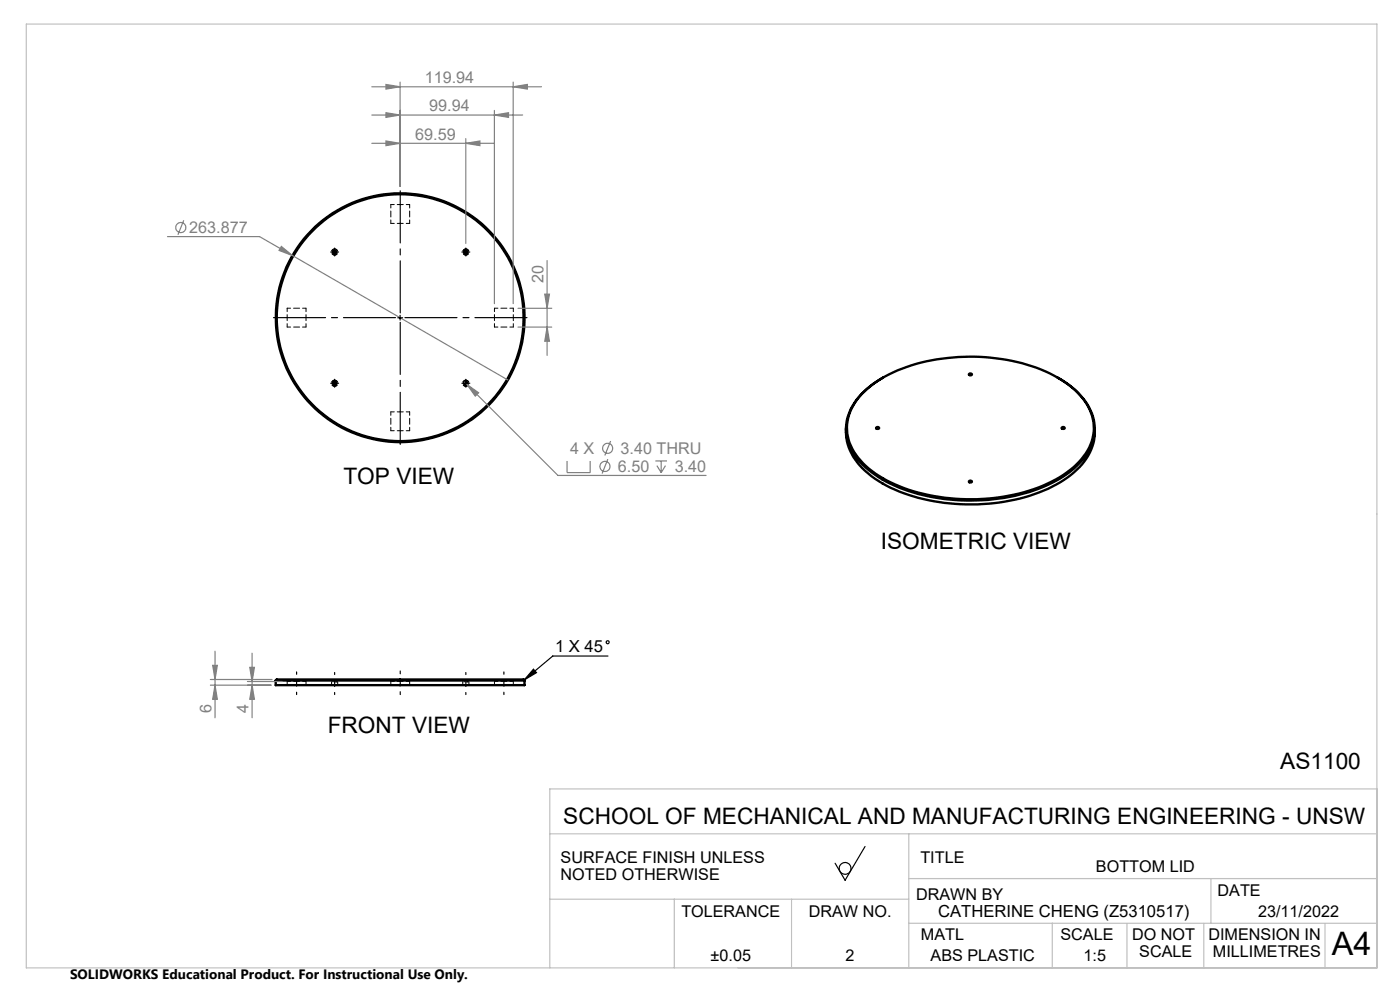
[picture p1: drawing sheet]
<svg xmlns="http://www.w3.org/2000/svg" width="297mm" height="210mm" viewBox="0 0 297 210" stroke-linecap="round" stroke-linejoin="round" font-family="sans-serif">
<g fill="none" stroke="#000" stroke-width=".5">
<path d="M205.6 79.3a.29 .29 0 0 1 .3-.1 .29 .29 0 0 1 .2 .3l-.4 .1zM179.5 90.9a11.9 11.9 0 0 0 5.4 10.1 34.8 34.8 0 0 0 18.9 6 38.7 38.7 0 0 0 21.1-4.7 14 14 0 0 0 7.2-9l.1-2.4M182.8 83.6a28.7 28.7 0 0 1 17-7.5 40.7 40.7 0 0 1 23.8 3.5 15.6 15.6 0 0 1 8.1 8.7 9.9 9.9 0 0 1-2.8 9.7 29 29 0 0 1-17 7.5 41.5 41.5 0 0 1-23.7-3.6 15.5 15.5 0 0 1-8.2-8.6 9.9 9.9 0 0 1 2.8-9.7zM185.9 90.7l.4-.1 .2 .1a.31 .31 0 0 1-.3 .3 .31 .31 0 0 1-.3-.3zM187.3 80.1a14.9 14.9 0 0 0-7.6 8.7 10.5 10.5 0 0 0 3.9 10.3 30.8 30.8 0 0 0 16.7 6.8 40.2 40.2 0 0 0 24.6-4.4 14.2 14.2 0 0 0 7.2-9 10.3 10.3 0 0 0-3.3-9.1l-2-1.7-2.4-1.6M225.2 90.7a.3 .3 0 0 1 .4-.2 .3 .3 0 0 1 .2 .4h-.5zM205.6 102.1a.29 .29 0 0 1 .3-.2 .29 .29 0 0 1 .2 .4h-.5zM58.5 144.3v1h52.8v-1M58.5 144.3h52.8M58.5 144.3a2.77 2.77 0 0 1 2-.2h49.5a1.25 1.25 0 0 1 1.3 .2"/>
<circle cx="71" cy="53.5" r=".35"/>
<circle cx="98.8" cy="53.5" r=".35"/>
<circle cx="84.9" cy="67.4" r="26.4"/>
<circle cx="84.9" cy="67.4" r="26.2"/>
<circle cx="71" cy="81.3" r=".35"/>
<circle cx="98.8" cy="81.3" r=".35"/>
</g>
<g fill="none" stroke="#000" stroke-width=".21" stroke-dasharray="1.3 .6" stroke-dashoffset=".5">
<path d="M71 52.8a.65 .65 0 0 1 .6 .9 .65 .65 0 0 1-1.1 .2 .65 .65 0 0 1 .3-1.1h.2M82.9 47.4v-4M82.9 43.4h4M86.9 43.4v4M86.9 47.4h-4M98.8 52.8a.65 .65 0 0 1 .6 .9 .65 .65 0 0 1-1.1 .2 .65 .65 0 0 1 .3-1.1h.2M60.9 65.4h4M60.9 69.4v-4M64.9 65.4v4M64.9 69.4h-4M104.9 69.4v-4M104.9 65.4h4"/>
<path d="M108.9 65.4v4M108.9 69.4h-4M71 80.6a.65 .65 0 0 1 .6 1 .65 .65 0 0 1-1.1 .1 .65 .65 0 0 1 .3-1l.2-.1M82.9 87.4h4M82.9 91.4v-4M86.9 87.4v4M86.9 91.4h-4M98.8 80.6a.65 .65 0 0 1 .6 1 .65 .65 0 0 1-1.1 .1 .65 .65 0 0 1 .3-1l.2-.1M64.9 144.5h-4M86.9 144.5h-4M108.9 144.5h-4"/>
</g>
<path d="M60.9 144.5v.8M64.9 144.5v.8M82.9 144.5v.8M86.9 144.5v.8M104.9 144.5v.8M108.9 144.5v.8" fill="none" stroke="#000" stroke-width=".21" stroke-dasharray="1.3 .6" stroke-dashoffset=".4"/>
<path d="M71.6 145.3h-1.3M71.6 144.7h-1.3M99.5 145.3h-1.3M99.5 144.7h-1.3" fill="none" stroke="#000" stroke-width=".21" stroke-dasharray="1.3 .6" stroke-dashoffset=".7"/>
<path d="M70.3 145.3h.1M70.6 144.1v.6M71.3 144.7v-.6M71.6 145.3h.1M98.2 145.3h.1M98.5 144.1v.6M99.2 144.7v-.6M99.5 145.3h.1" fill="none" stroke="#000" stroke-width=".21" stroke-dasharray="1.3 .6"/>
<path d="M70.3 144.7v.6M71.6 145.3v-.6M98.2 144.7v.6M99.5 145.3v-.6" fill="none" stroke="#000" stroke-width=".21" stroke-dasharray="1.3 .6" stroke-dashoffset=".3"/>
<g fill="none" stroke="#000" stroke-width=".25">
<path d="M70.5 53.5h1M71 53v1M98.3 53.5h1M98.8 53v1M84.4 67.4h1M84.9 66.9v1M70.5 81.3h1M71 80.8v1M98.3 81.3h1M98.8 80.8v1M129 139.2h-11.7l-6.1 5M113.2 141.9l.6 .8-2.6 1.5z"/>
<path d="M183.5 179.6l-4.2 7.1-2.1-3.6"/>
<circle cx="128.9" cy="136.2" r=".32"/>
<circle cx="179.3" cy="184.2" r="1.26"/>
</g>
<g fill="none" stroke="#808080" stroke-width=".25">
<path d="M78.9 18.4h36M81.9 17.9l3 .5-3 .5zM84.9 17.4v22.1M108.9 18.4l3-.5v1zM108.9 17.4v47M78.9 24.4h32M78.9 30.4h25.9M81.9 23.9l3 .5-3 .5zM81.9 29.9l3 .5-3 .5zM98.8 30.4l3-.5v1zM98.8 29.4v22.2M104.9 24.4l3-.5v1z"/>
<path d="M104.9 23.4v41M35.5 50.2h19.6l52.6 30.4M39 46.7l-1.3 3.1M59.7 52.3l2.4 1.9-2.9-1.1zM116.1 55.3v20.1M109.9 65.4h7.2M109.9 69.4h7.2M115.6 62.4h1l-.5 3zM116.1 69.4l.5 3h-1zM98.6 81.1l19.8 19.8h31.4M99.1 81.6l2.4 1.7-.7 .7zM120.3 97.8v2.5h4.9v-2.5"/>
<path d="M128.9 97.4l-1.2 3.1M129.5 93.5l-1.2 3.1M139 97.8h2.5M139.3 98.8l1 1.5M140.3 97.8v2.5M141.2 98.8l-.9 1.5M45.6 138.1v14.2M53.5 138.6v13.7M44.6 145.3h12.9M44.6 144.1h13.1M45.1 141.1h1l-.5 3zM45.6 145.3l.5 3h-1z"/>
<path d="M52.5 144.6h7.4M53 141.6h1l-.5 3zM53.5 145.3l.5 3h-1z"/>
<circle cx="38.4" cy="48.2" r="1.08"/>
<circle cx="128.3" cy="99" r="1.07"/>
<circle cx="128.9" cy="95.1" r="1.08"/>
</g>
<path d="M70.9 53.7a.3 .3 0 0 0 .4-.2 .3 .3 0 0 0-.3-.3 .3 .3 0 0 0-.3 .3M98.7 53.7a.3 .3 0 0 0 .4-.2 .3 .3 0 0 0-.3-.3 .3 .3 0 0 0-.3 .3M70.9 81.6a.3 .3 0 0 0 .4-.3 .3 .3 0 0 0-.3-.3 .3 .3 0 0 0-.3 .4M98.7 81.6a.3 .3 0 0 0 .4-.3 .3 .3 0 0 0-.3-.3 .3 .3 0 0 0-.3 .4" fill="none" stroke="#000" stroke-width=".25" stroke-dasharray="1.3 .6" stroke-dashoffset=".8" stroke-linecap="butt"/>
<path d="M84.9 147.3v-5" fill="none" stroke="#000" stroke-width=".25" stroke-dasharray="15.2 1.3 1.3 1.3" stroke-dashoffset="14.6"/>
<path d="M62.9 142.5v4.8M106.9 142.5v4.8" fill="none" stroke="#000" stroke-width=".25" stroke-dasharray="15.2 1.3 1.3 1.3" stroke-dashoffset="14.7"/>
<path d="M71 147.3v-4.6M98.8 147.3v-4.6" fill="none" stroke="#000" stroke-width=".25" stroke-dasharray="15.2 1.3 1.3 1.3" stroke-dashoffset="14.8"/>
<g fill="none" stroke="#c0c0c0" stroke-width=".25">
<path d="M5.6 5.1h286.5v200.2h-286.5zM116.6 176.9h175.5M192.8 176.9v28.4M292.1 167.3h-175.5v38M116.6 190.7h76.2M143.1 190.7v14.6M167.9 190.7v14.6M192.8 186.4h99.3M192.8 195.9h99.3M223.2 195.8v9.5M239.1 195.9v9.4M255.4 195.9v9.4"/>
<path d="M256.9 186.4v9.5M281.1 195.9v9.4"/>
</g>
<path d="M83.9 67.4h-25.9M84.9 66.4v-25.9M84.9 68.4v25.9M85.9 67.4h25.9" fill="none" stroke="#000" stroke-width=".25" stroke-dasharray="15.2 1.3 1.3 1.3" stroke-dashoffset="4.2"/>
<g fill="none" stroke="#000" stroke-width=".25" stroke-dasharray="15.2 1.3 1.3 1.3">
<path d="M70.5 53.5h-.4M71 53v-.4M71 54v.3M71.5 53.5h.3M98.3 53.5h-.3M98.8 53v-.4M98.8 54v.3M99.3 53.5h.4M70.5 81.3h-.4M71 80.8v-.3M71 81.8v.3M71.5 81.3h.3"/>
<path d="M98.3 81.3h-.3M98.8 80.8v-.3M98.8 81.8v.3M99.3 81.3h.4"/>
</g>
<path d="M113.2 141.9l.6 .8-2.6 1.5z" fill="#000"/>
<g fill="#808080">
<path d="M81.9 23.9l3 .5-3 .5zM104.9 24.4l3-.5v1zM81.9 17.9l3 .5-3 .5zM108.9 18.4l3-.5v1zM81.9 29.9l3 .5-3 .5zM98.8 30.4l3-.5v1zM99.1 81.6l1.7 2.4 .7-.7zM59.7 52.3l-.5 .8 2.9 1.1z"/>
<path d="M53.5 145.3l.5 3h-1zM53 141.6h1l-.5 3zM45.6 145.3l.5 3h-1zM45.1 141.1h1l-.5 3z"/>
<path d="M115.6 62.4h1l-.5 3zM116.1 69.4l.5 3h-1z"/>
</g>
<text font-size="6.9" x="282.6" y="202.6">A4</text>
<g font-size="4.8">
<text x="72.9" y="102.6">TOP VIEW</text>
<text x="186.9" y="116.4">ISOMETRIC VIEW</text>
<text x="69.5" y="155.4">FRONT VIEW</text>
<text x="271.6" y="163.2">AS1100</text>
<text x="119.5" y="174.7">SCHOOL OF MECHANICAL AND MANUFACTURING ENGINEERING - UNSW</text>
</g>
<g font-size="3.5">
<text x="117.8" y="138.3">1 X 45</text>
<text x="199" y="194.5">CATHERINE CHENG (Z5310517)</text>
</g>
<g font-size="3.4" fill="#808080">
<text x="90.1" y="17.6">119.94</text>
<text x="91" y="23.6">99.94</text>
<text x="88.1" y="29.6">69.59</text>
<text x="40.1" y="49.4">263.877</text>
<text x="115.3" y="60" transform="rotate(-90 115.3 60)">20</text>
<text x="120.9" y="96.2">4 X</text>
<text x="131.1" y="100.1">6.50</text>
<text x="131.7" y="96.2">3.40 THRU</text>
<text x="143.1" y="100.1">3.40</text>
<text x="44.9" y="151.3" transform="rotate(-90 44.9 151.3)">6</text>
<text x="52.7" y="151.3" transform="rotate(-90 52.7 151.3)">4</text>
</g>
<g font-size="3.4">
<text x="118.9" y="183.1">SURFACE FINISH UNLESS</text>
<text x="195.3" y="183.1">TITLE</text>
<text x="232.5" y="185">BOTTOM LID</text>
<text x="118.9" y="186.6">NOTED OTHERWISE</text>
<text x="194.3" y="191">DRAWN BY</text>
<text x="258.3" y="190">DATE</text>
<text x="144.5" y="194.5">TOLERANCE</text>
<text x="171.6" y="194.5">DRAW NO.</text>
<text x="266.9" y="194.5">23/11/2022</text>
<text x="150.8" y="203.8">±0.05</text>
<text x="179.4" y="203.8">2</text>
<text x="195.4" y="199.3">MATL</text>
<text x="197.4" y="203.8">ABS PLASTIC</text>
<text x="225" y="199.3">SCALE</text>
<text x="229.9" y="203.8">1:5</text>
<text x="240.2" y="199.5">DO NOT</text>
<text x="241.7" y="203">SCALE</text>
<text x="256.4" y="199.5">DIMENSION IN</text>
<text x="257.3" y="203">MILLIMETRES</text>
</g>
<text font-size="2.9" x="14.9" y="207.6">SOLIDWORKS Educational Product. For Instructional Use Only.</text>
</svg>
